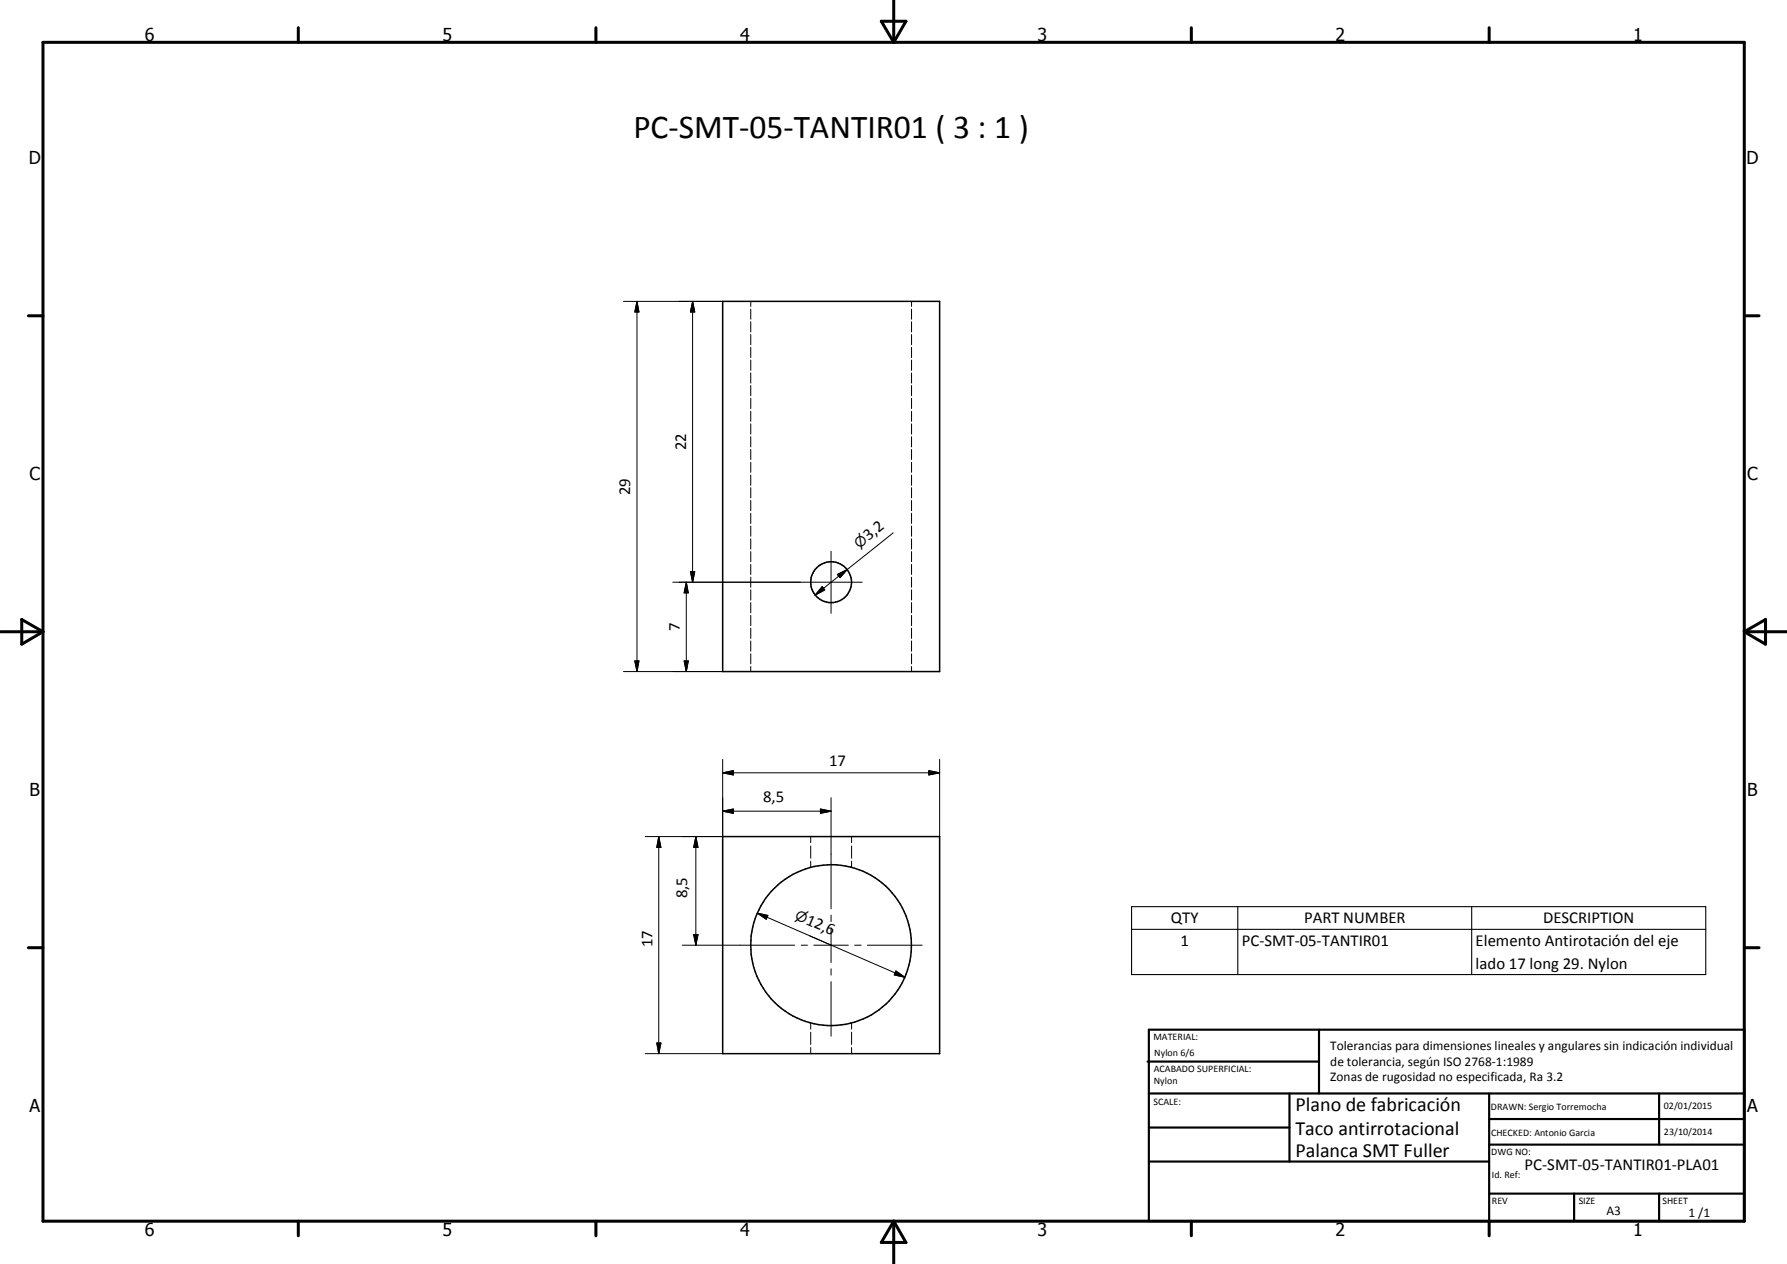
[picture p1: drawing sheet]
<svg xmlns="http://www.w3.org/2000/svg" width="420mm" height="297mm" viewBox="0 0 420 297" stroke-linecap="round" stroke-linejoin="round" font-family="sans-serif">
<g fill="none" stroke="#000" stroke-width=".35">
<path d="M169.9 70.8h51v87h-51zM169.9 196.6h51v51h-51z"/>
<circle cx="195.4" cy="136.8" r="4.8"/>
<circle cx="195.4" cy="222.1" r="18.9"/>
</g>
<g fill="none" stroke="#000" stroke-width=".24">
<path d="M146.6 70.8h23.3M149.8 70.8l.4 2.5h-.9zM149.8 70.8v87M162.8 70.8l.6 2.5h-1.1zM162.8 70.8v66M176.5 70.8v1.2M176.5 72.6v2.4M176.5 75.6v2.4M176.5 78.6v2.4M214.3 70.8v1.2M214.3 72.6v2.4M214.3 75.6v2.4"/>
<path d="M214.3 78.6v2.4M176.5 81.6v2.4M176.5 84.6v2.4M176.5 87.6v2.4M176.5 90.6v2.4M176.5 93.6v2.4M176.5 96.6v2.4M176.5 99.6v2.4M214.3 81.6v2.4M214.3 84.6v2.4M214.3 87.6v2.4M214.3 90.6v2.4"/>
<path d="M214.3 93.6v2.4M214.3 96.6v2.4M214.3 99.6v2.4M176.5 102.6v2.4M176.5 105.6v2.4M176.5 108.6v2.4M176.5 111.6v2.4M176.5 114.6v2.4M176.5 117.6v2.4M214.3 102.6v2.4M214.3 105.6v2.4M214.3 108.6v2.4"/>
<path d="M214.3 111.6v2.4M214.3 114.6v2.4M214.3 117.6v2.4M158.2 136.8h44.5M161.4 136.8l.4 2.5h-.9zM161.4 136.8v21M162.3 134.3h1.1l-.6 2.5zM176.5 120.6v2.4M176.5 123.6v2.4M176.5 126.6v2.4M176.5 129.6v2.4M176.5 132.6v2.4"/>
<path d="M176.5 135.6v2.4M176.5 138.6v2.4M193.3 137.8l.6 .8-2.2 1.2zM195.4 129.5v14.6M196.9 135l2.3-1.1-1.7 1.9zM199.2 133.9l-7.5 5.9M210 125.2l-10.8 8.7M214.3 120.6v2.4M214.3 123.6v2.4M214.3 126.6v2.4M214.3 129.6v2.4M214.3 132.6v2.4"/>
<path d="M214.3 135.6v2.4M214.3 138.6v2.4M146.6 157.8h23.3M149.3 155.3h.9l-.4 2.5zM160.9 155.3h.9l-.4 2.5zM176.5 141.6v2.4M176.5 144.6v2.4M176.5 147.6v2.4M176.5 150.6v2.4M176.5 153.6v2.4M176.5 156.6v1.2M214.3 141.6v2.4"/>
<path d="M214.3 144.6v2.4M214.3 147.6v2.4M214.3 150.6v2.4M214.3 153.6v2.4M214.3 156.6v1.2M169.9 178.4v18.2h-18.2M220.9 178.4v18.2M154.9 196.6l.5 2.5h-1zM154.9 196.6v51M163.6 196.6l.5 2.5h-1zM163.6 196.6v25.5M169.9 181.6l2.5-.5v1z"/>
<path d="M169.9 190.6l2.5-.5v1zM169.9 181.6h51M169.9 190.6h25.5M190.6 196.6v1.4M190.6 198.8v2.9M192.9 190.1l2.5 .5-2.5 .5zM195.4 187.5v26.1M200.2 196.6v1.4M200.2 198.8v2.9M218.4 181.1l2.5 .5-2.5 .5zM163.1 219.6h1l-.5 2.5zM178.1 214.6l2.4 .5-.3 .9z"/>
<path d="M178.1 214.6l34.7 15.1M190.6 202.4v1.4M195.4 215.1v1.5M195.4 218.1v8.1M200.2 202.4v1.4M160.4 222.1h26.4M188.4 222.1h1.5M191.3 222.1h8.2M195.4 227.7v1.5M195.4 230.7v12.8M200.9 222.1h1.6M204 222.1h12.8"/>
<path d="M210.6 228.2l2.2 1.5-2.5-.6zM151.7 247.6h18.2M154.4 245.1h1l-.5 2.5zM190.6 240.4v1.5M190.6 242.6v2.8M190.6 246.2v1.4M200.2 240.4v1.5M200.2 242.6v2.8M200.2 246.2v1.4"/>
</g>
<g fill="none" stroke="#000" stroke-width=".71">
<path d="M10.1 9.9h400v277.1h-400zM70.1 6.5v3.4M140.1 6.5v3.4M207.2 5h5.8l-2.9 4.9zM210.1 0v9.9M280.1 6.5v3.4M350.1 6.5v3.4M6.7 74.2h3.4M410.1 74.2h3.5M.1 148.5h10M5.1 145.6l5 2.9-5 2.9zM410.1 148.5h10"/>
<path d="M410.1 148.5l5-2.9v5.8zM6.7 222.7h3.4M410.1 222.7h3.5M70.1 287v3.4M140.1 287v3.4M210.1 287v10M210.1 287l2.9 5h-5.8zM280.1 287v3.4M350.1 287v3.4"/>
</g>
<g fill="none" stroke="#000" stroke-width=".51">
<path d="M269.8 249.5h40.3M270.1 242h140v45h-140zM270.1 257h140M303.2 257v16M310.1 242v15M350.1 257v30M390.1 257v12M270.1 265h33.1M270.1 273h80M350.1 269h60M350.1 263h60M350.1 280.5h60"/>
<path d="M370.1 280.5v6.5M390.1 280.5v6.5"/>
</g>
<path d="M266.1 213.1h135v15.9h-135zM266.1 218.4h135M291 213.1v15.9M346 213.1v15.9" fill="none" stroke="#000" stroke-width=".25"/>
<g fill="#000">
<path d="M149.8 70.8l.4 2.5h-.9zM162.8 70.8l.6 2.5h-1.1zM161.4 136.8l.4 2.5h-.9zM162.3 134.3h1.1l-.6 2.5zM193.3 137.8l.6 .8-2.2 1.2zM196.9 135l2.3-1.1-1.7 1.9zM149.3 155.3h.9l-.4 2.5zM160.9 155.3h.9l-.4 2.5zM154.9 196.6l.5 2.5h-1zM163.6 196.6l.5 2.5h-1zM169.9 181.6l2.5-.5v1zM169.9 190.6l2.5-.5v1z"/>
<path d="M192.9 190.1l2.5 .5-2.5 .5zM218.4 181.1l2.5 .5-2.5 .5zM163.1 219.6h1l-.5 2.5zM178.1 214.6l2.4 .5-.3 .9zM210.6 228.2l2.2 1.5-2.5-.6zM154.4 245.1h1l-.5 2.5z"/>
</g>
<text font-size="7.9" x="148.9" y="32.3">PC-SMT-05-TANTIR01 ( 3 : 1 )</text>
<g font-size="4.7">
<text x="304.6" y="261.2">Plano de fabricación</text>
<text x="304.6" y="266.6">Taco antirrotacional</text>
<text x="304.6" y="272">Palanca SMT Fuller</text>
</g>
<g font-size="4.2">
<text x="34" y="9.6">6</text>
<text x="104" y="9.6">5</text>
<text x="174" y="9.6">4</text>
<text x="244" y="9.6">3</text>
<text x="314" y="9.6">2</text>
<text x="384" y="9.6">1</text>
<text x="6.8" y="38.7">D</text>
<text x="410.6" y="38.7">D</text>
<text x="7" y="112.9">C</text>
<text x="410.8" y="112.9">C</text>
<text x="7" y="187.1">B</text>
<text x="410.8" y="187.1">B</text>
<text x="7" y="261.4">A</text>
<text x="410.8" y="261.4">A</text>
<text x="34" y="290.4">6</text>
<text x="104" y="290.4">5</text>
<text x="174" y="290.4">4</text>
<text x="244" y="290.4">3</text>
<text x="314" y="290.4">2</text>
<text x="384" y="290.4">1</text>
</g>
<g font-size="3.9">
<text x="161.4" y="105.8" transform="rotate(-90 161.4 105.8)">22</text>
<text x="148.2" y="116.3" transform="rotate(-90 148.2 116.3)">29</text>
<text x="204.2" y="127.2" transform="rotate(-38 204.2 127.2)">3,2</text>
<text x="159.8" y="148.3" transform="rotate(-90 159.8 148.3)">7</text>
<text x="194.9" y="180.1">17</text>
<text x="179.4" y="188.6">8,5</text>
<text x="161.5" y="211.1" transform="rotate(-90 161.5 211.1)">8,5</text>
<text x="189.3" y="217.1" transform="rotate(23 189.3 217.1)">12,6</text>
<text x="275.3" y="217">QTY</text>
<text x="306.6" y="217">PART NUMBER</text>
<text x="362.8" y="217">DESCRIPTION</text>
<text x="153.4" y="222.6" transform="rotate(-90 153.4 222.6)">17</text>
<text x="277.6" y="222.3">1</text>
<text x="292" y="222.3">PC-SMT-05-TANTIR01</text>
<text x="347" y="222.4">Elemento Antirotación del eje</text>
<text x="347" y="227.7">lado 17 long 29. Nylon</text>
<text x="358.5" y="275">PC-SMT-05-TANTIR01-PLA01</text>
</g>
<g font-size="3.3">
<text x="202" y="128.9" transform="rotate(-38 202 128.9)">n</text>
<text x="186.8" y="216" transform="rotate(23 186.8 216)">n</text>
</g>
<g font-size="3.1">
<text x="312.7" y="246.8">Tolerancias para dimensiones lineales y angulares sin indicación individual</text>
<text x="312.7" y="250.4">de tolerancia, según ISO 2768-1:1989</text>
<text x="312.7" y="254">Zonas de rugosidad no especificada, Ra 3.2</text>
<text x="377.7" y="285.6">A3</text>
<text x="397" y="285.9">1 /1</text>
</g>
<g font-size="2.4">
<text x="271.2" y="244.4">MATERIAL:</text>
<text x="271.3" y="252">ACABADO SUPERFICIAL:</text>
<text x="271.4" y="248.1">Nylon 6/6</text>
<text x="271.3" y="254.6">Nylon</text>
<text x="271.2" y="259.7">SCALE:</text>
<text x="350.6" y="260.8">DRAWN: Sergio Torremocha</text>
<text x="391.2" y="260.6">02/01/2015</text>
<text x="350.6" y="267">CHECKED: Antonio Garcia</text>
<text x="391.2" y="266.7">23/10/2014</text>
<text x="350.6" y="271.4">DWG NO:</text>
<text x="350.8" y="276.9">Id. Ref:</text>
<text x="350.8" y="282.8">REV</text>
<text x="371.2" y="282.9">SIZE</text>
<text x="390.9" y="282.9">SHEET</text>
</g>
</svg>
